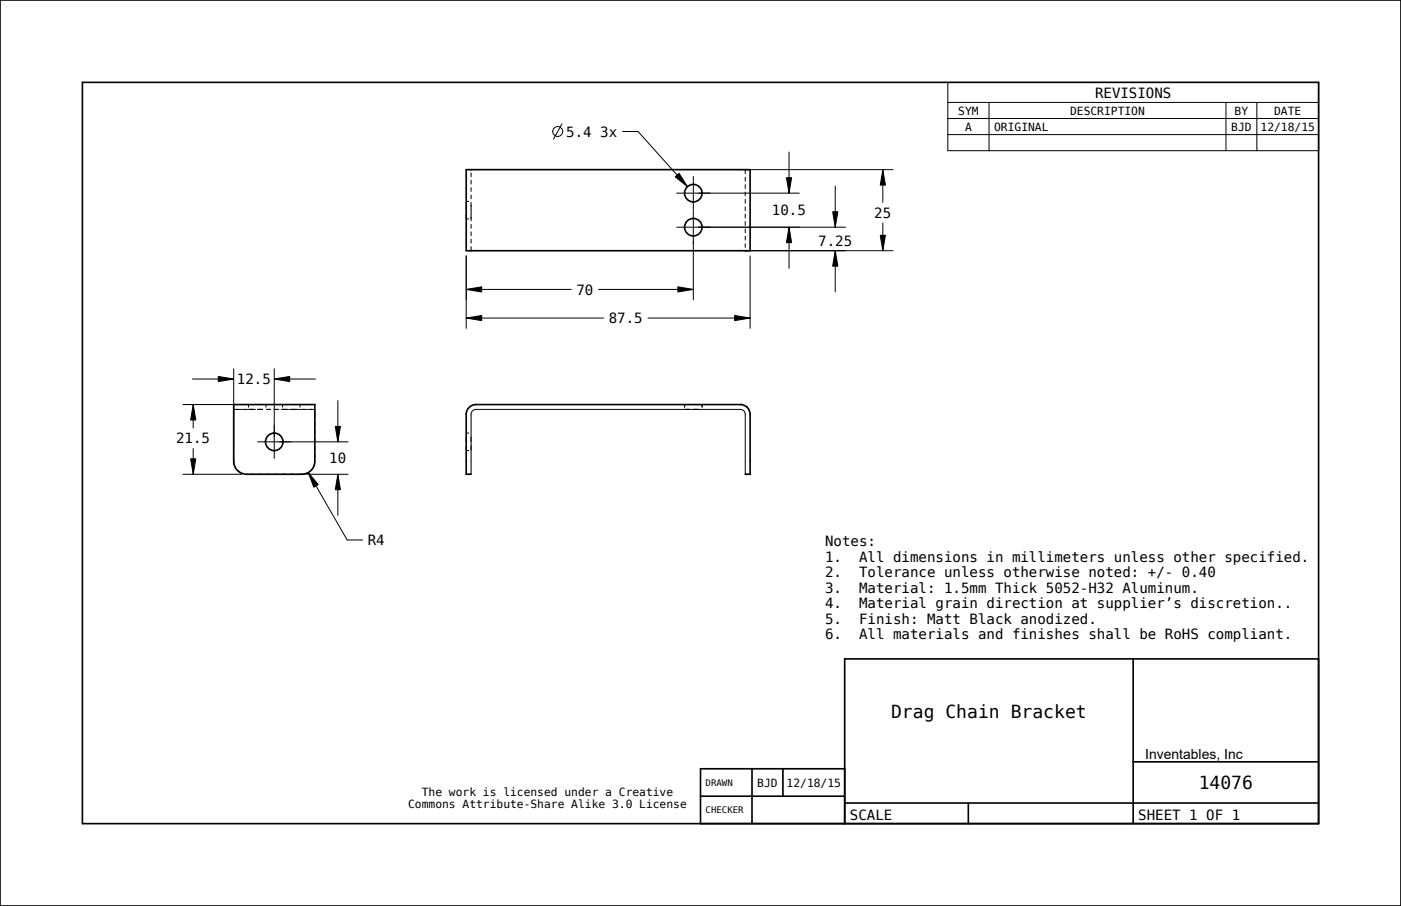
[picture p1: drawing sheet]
<svg xmlns="http://www.w3.org/2000/svg" width="432mm" height="279mm" viewBox="0 0 432 279" stroke-linecap="round" stroke-linejoin="round" font-family="sans-serif">
<g fill="none" stroke="#000" stroke-width=".51">
<path d="M0 0h431.8v279.4h-431.8zM25.4 25.4h381v228.6h-381zM143.7 52.3h87.5v25h-87.5zM72 124.8h25v17.5a4 4 0 0 1-4 4h-17a4 4 0 0 1-4-4zM145.2 146.3h-1.5v-18.5a3 3 0 0 1 3-3h81.5a3 3 0 0 1 3 3v18.5h-1.5M349.2 203.2v50.8M406.4 203.2h-146.1l.1 50.8M231.8 237.1v16.9M241.3 237.1v8.4M260.4 237.1h-44.5v16.9M349.2 234.9h57.2M215.9 245.5h44.5"/>
<path d="M260.3 247.6h146.1M298.4 247.6v6.4"/>
</g>
<g fill="none" stroke="#000" stroke-width=".31">
<path d="M173.2 38.2l-2.6 4.7M292.1 25.4h114.3v21.1h-114.3zM292.1 31.6h114.3M292.1 36.6h114.3M304.8 31.6v14.9M377.9 31.6v14.9M387.4 31.6v14.9M144.3 52.3h.9M145.2 52.3h.1M145.2 53.2v1.4M145.2 55.5v1.4M145.2 57.8v1.3"/>
<path d="M191.9 40.6h4.8l15.2 17M208.1 54.5l1.2-1 2.6 4.1zM215.3 59.6h31.1M229.7 54.6v1.4M229.7 56.9v1.3M229.7 59.1v1.4M242.4 54.8h1.6l-.8 4.8zM243.2 46.9v12.7M257.4 57.4v12.7M272.1 52.3l.8 4.8h-1.6zM272.1 52.3v10.1M275.3 52.3h-45.6v1.4"/>
<path d="M292.1 41.5h114.3M143.7 78.9v22.4M145.2 60v1.4M145.2 62.3v1.4M145.2 64.6v1.4M145.2 66.9v1.3M145.2 69.1v1.4M145.2 71.4v1.4M145.2 73.7v1.3M145.2 76v1.3h-.9M213.7 74.4v18M215.3 70.1h45.3"/>
<path d="M229.7 61.4v1.4M229.7 63.7v1.3M229.7 66v1.3M229.7 68.2v1.4M229.7 70.5v1.4M229.7 72.8v1.3M229.7 75v1.4M229.7 77.3h.1M231.2 78.9v22.4M243.2 70.1l.8 4.7h-1.6zM243.2 70.1v12.7M256.6 65.3h1.6l-.8 4.8z"/>
<path d="M257.4 77.3l.8 4.8h-1.6zM257.4 77.3v12.7M271.3 72.6h1.6l-.8 4.7zM272.1 68.8v8.5M275.3 77.3h-45.6M143.7 89.3l4.8-.8v1.5zM143.7 98.1l4.8-.8v1.6zM143.7 89.3h32.4M143.7 98.1h42.3M184.5 89.3h29.2M199.7 98.1h31.5M208.9 88.5l4.8 .8-4.8 .7z"/>
<path d="M226.4 97.3l4.8 .8-4.8 .8zM59.3 116.9h12.7M67.3 116.1l4.7 .8-4.7 .8zM72 113.7v12.5M84.5 116.9l4.8-.8v1.6zM84.5 113.7v21M84.5 116.9h12.7M56.4 124.8h19.3M59.5 124.8l.8 4.7h-1.5zM59.5 124.8v7.2M59.5 138.3v8M72 126.3h6.8"/>
<path d="M72 126.9v.9M72 128.7v1.5M72 131.1v1.5M72 133.6v1.4M72 136v1.4M72 138.4v1.4M76.6 124.8h1.6M79.3 126.3h1.8M79.3 124.8h1.6M82 126.3h1.5M82 124.8h1.5M84.3 126.3h1.8"/>
<path d="M84.5 124.8h1.6M86.1 136.3h21.2M86.6 126.3h2.1M87.1 124.8h1.6M88.8 126.3h8.2M89.8 124.8h1.6M92.5 124.8h1.3M94.8 124.8h1.3M97 126.9v2.3M97 130.2v1.4M97 132.6v1.4M97 135v1.5"/>
<path d="M97 137.4v1.5M97 139.8v1.5M103.3 131.5h1.6l-.8 4.8zM104.1 123.6v12.7M56.4 146.3h18M58.8 141.5h1.5l-.8 4.8zM72 140.8l.1 2 .4 1.3M73.2 145.1l1.6 1M76 146.3h.1M77 146.3h1.5M79.4 146.3h1.5M81.9 146.3h1.4"/>
<path d="M84.3 146.3h1.4M86.7 146.3h1.5M89.1 146.3h1.5M94.6 146.3h12.7M94.8 145.8l-1.3 .4-1.9 .1M95 145.7l3.1 3.8-1.4 .7zM95 145.7l12 20.8h4.8M96.8 143.5l-.9 1.6M104.1 146.3l.8 4.7h-1.6zM104.1 146.3v12.7M144.3 146.3h.9v-18.5a1.5 1.5 0 0 1 1.5-1.5h81.5a1.5 1.5 0 0 1 1.5 1.5v18.5h.9"/>
<circle cx="171.9" cy="40.6" r="1.56"/>
</g>
<g fill="#000">
<path d="M208.1 54.5l1.2-1 2.6 4.1zM242.4 54.8h1.6l-.8 4.8zM272.1 52.3l.8 4.8h-1.6zM243.2 70.1l.8 4.7h-1.6zM257.4 77.3l.8 4.8h-1.6zM256.6 65.3h1.6l-.8 4.8zM271.3 72.6h1.6l-.8 4.7zM143.7 89.3l4.8-.8v1.5zM143.7 98.1l4.8-.8v1.6zM208.9 88.5l4.8 .8-4.8 .7zM226.4 97.3l4.8 .8-4.8 .8zM67.3 116.1l4.7 .8-4.7 .8z"/>
<path d="M84.5 116.9l4.8-.8v1.6zM59.5 124.8l.8 4.7h-1.5zM103.3 131.5h1.6l-.8 4.8zM58.8 141.5h1.5l-.8 4.8zM95 145.7l3.1 3.8-1.4 .7zM104.1 146.3l.8 4.7h-1.6z"/>
</g>
<!-- layer: 02___PRT_ALL_AXES -->
<g fill="none" stroke="#000" stroke-width=".31">
<path d="M208.5 59.6h10.4M213.7 54.3v21M143.7 63.2v1.6M143.7 65.9v1.6h.9M143.7 62.1h.9M145.2 63.2v1.6M145.2 65.9v1.6M208.5 70.1h10.4M76.6 126.3h1.6M78.2 124.8h-1.6v.9M79.3 124.8h1.6M79.3 126.3h1.6"/>
<path d="M79.3 136.3h10.5M82 124.8v.9M84.5 131v10.5M87.1 126.3h1.6M88.7 124.8h-1.6v.9M89.8 124.8h1.6M89.8 126.3h1.6M92.5 124.8v.9M143.7 137.3v1.7h.9M143.7 133.6h.9M143.7 134.6v1.7M145.2 134.6v1.7"/>
<path d="M145.2 137.3v1.7M211 126.3h1.6M212.6 124.8h-1.6v.9M213.7 124.8h1.6M213.7 126.3h1.6M216.4 124.8v.9"/>
</g>
<g fill="none" stroke="#000" stroke-width=".51">
<circle cx="213.7" cy="59.6" r="2.7"/>
<circle cx="213.7" cy="70.1" r="2.7"/>
<circle cx="84.5" cy="136.3" r="2.7"/>
</g>
<g font-size="5.6">
<text x="274.6" y="221.4">Drag Chain Bracket</text>
<text x="369.4" y="243.3">14076</text>
</g>
<g font-size="4.3">
<text x="337.5" y="30.1">REVISIONS</text>
<text x="174.5" y="42.1">5.4 3x</text>
<text x="237.9" y="66.3">10.5</text>
<text x="269.5" y="67.2">25</text>
<text x="252.2" y="75.7">7.25</text>
<text x="177.7" y="90.8">70</text>
<text x="187.6" y="99.7">87.5</text>
<text x="73" y="118.5">12.5</text>
<text x="54.3" y="136.7">21.5</text>
<text x="101.5" y="142.8">10</text>
<text x="113.3" y="168.1">R4</text>
<text x="254.3" y="168.5">Notes:</text>
<text x="254.3" y="173.2">1.</text>
<text x="264.8" y="173.2">All dimensions in millimeters unless other specified.</text>
<text x="254.3" y="178">2.</text>
<text x="264.8" y="178">Tolerance unless otherwise noted: +/- 0.40</text>
<text x="254.3" y="182.8">3.</text>
<text x="264.8" y="182.8">Material: 1.5mm Thick 5052-H32 Aluminum.</text>
<text x="254.3" y="187.5">4.</text>
<text x="264.8" y="187.5">Material grain direction at supplier’s discretion..</text>
<text x="254.3" y="192.3">5.</text>
<text x="254.3" y="197.1">6.</text>
<text x="264.8" y="192.3">Finish: Matt Black anodized.</text>
<text x="264.8" y="197.1">All materials and finishes shall be RoHS compliant.</text>
<text x="353" y="234.2">Inventables, Inc</text>
<text x="261.9" y="252.8">SCALE</text>
<text x="350.8" y="252.8">SHEET 1 OF 1</text>
</g>
<g font-size="3.5">
<text x="295.3" y="35.3">SYM</text>
<text x="329.8" y="35.3">DESCRIPTION</text>
<text x="380.5" y="35.3">BY</text>
<text x="392.7" y="35.3">DATE</text>
<text x="297.4" y="40.3">A</text>
<text x="306.4" y="40.3">ORIGINAL</text>
<text x="379.5" y="40.3">BJD</text>
<text x="388.5" y="40.3">12/18/15</text>
<text x="130" y="245.3">The work is licensed under a Creative</text>
<text x="233.4" y="242.6">BJD</text>
<text x="242.4" y="242.6">12/18/15</text>
<text x="125.8" y="249.1">Commons Attribute-Share Alike 3.0 License</text>
</g>
<g font-size="2.8">
<text x="217.5" y="242.3">DRAWN</text>
<text x="217.5" y="250.8">CHECKER</text>
</g>
</svg>
